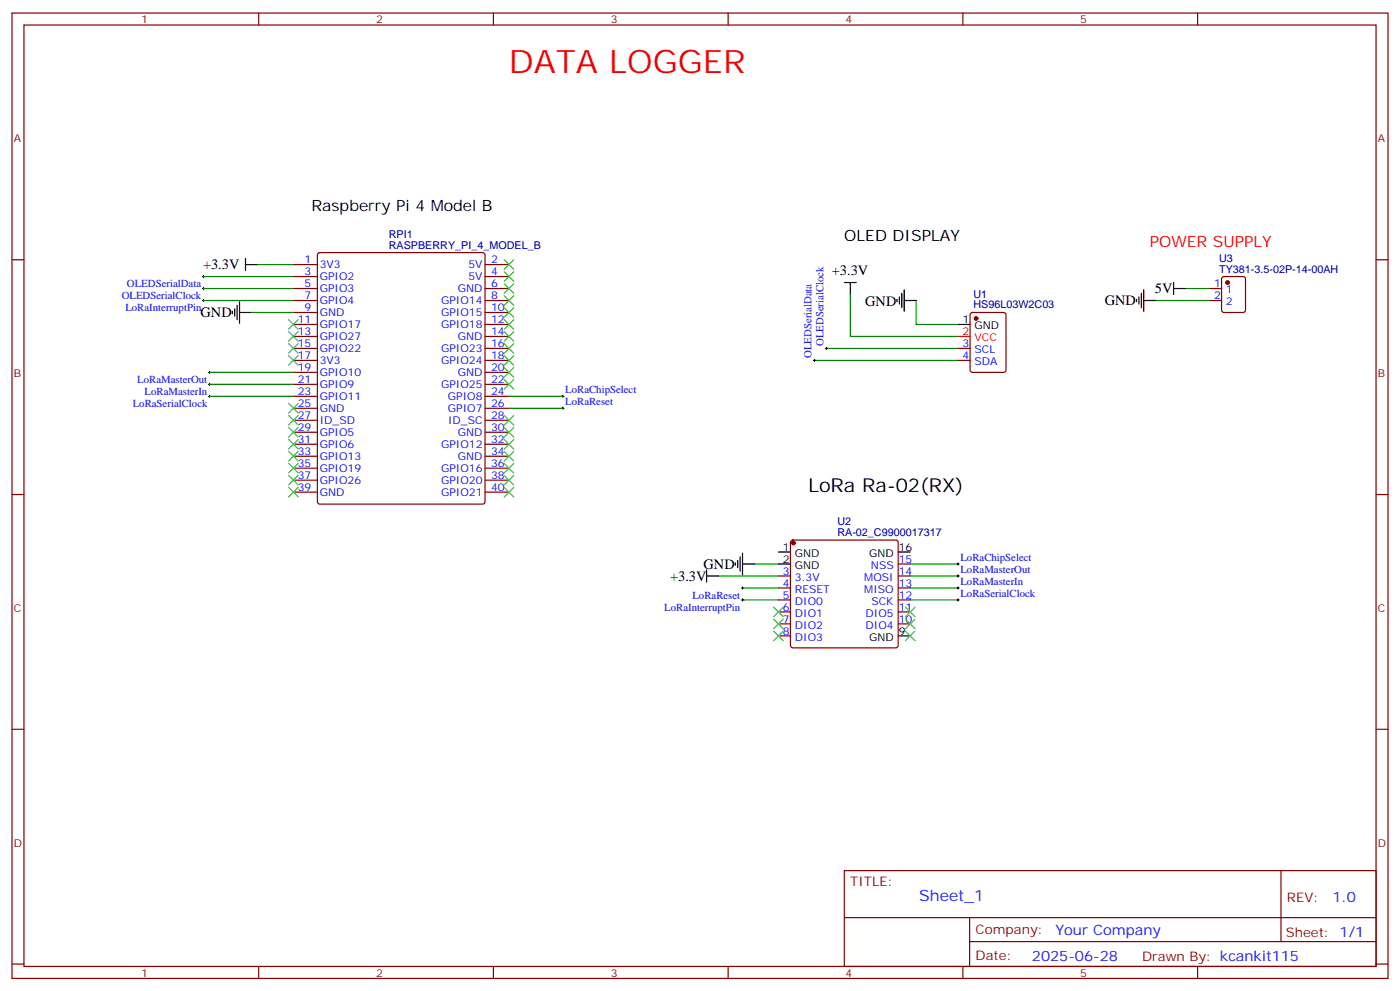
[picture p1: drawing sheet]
<svg xmlns="http://www.w3.org/2000/svg" width="412mm" height="292mm" viewBox="0 0 412 292" stroke-linecap="round" stroke-linejoin="round" font-family="sans-serif">
<g fill="none" stroke="#870000" stroke-width=".35">
<path d="M3.5 3.8h405.4v284.4h-405.4zM7.1 7.4h398.2v277.3h-398.2zM76.2 3.8v3.6M145.3 3.8v3.6M214.5 3.8v3.6M283.6 3.8v3.6M352.8 3.8v3.6M3.5 76.5h3.6M86.4 77.9h7.1M93.7 74.6l.5-.2h48l.6 .4 .1 73-.5 .6-48.2 .1-.7-.5v-72.9zM142.9 77.9h7M405.3 76.5h3.6"/>
<path d="M86.4 99.1h7.1M86.4 95.6h7.1M86.4 92h7.1M86.4 88.5h7.1M86.4 85h7.1M86.4 81.5h7.1M142.9 99.1h7M142.9 95.6h7M142.9 92h7M142.9 88.5h7M142.9 85h7M142.9 81.5h7"/>
<path d="M286 92.2l.5-.2h9.1l.7 .5v16.5l-.4 .6-9.4 .1-.7-.5v-16.5zM356.3 88.5h3.5M356.3 85h3.5M360.1 81.7l.4-.2h5.7l.6 .4 .1 9.4-.5 .7h-5.9l-.6-.4-.1-9.4zM86.4 116.7h7.1M86.4 113.2h7.1M86.4 109.7h7.1M86.4 106.2h7.1M86.4 102.6h7.1M142.9 116.7h7M142.9 113.2h7M142.9 109.7h7"/>
<path d="M142.9 106.2h7M142.9 102.6h7M282.2 106.2h3.6M282.2 102.6h3.6M86.4 137.9h7.1M86.4 134.4h7.1M86.4 130.8h7.1M86.4 127.3h7.1M86.4 123.8h7.1M86.4 120.3h7.1M142.9 137.9h7M142.9 134.4h7"/>
<path d="M142.9 130.8h7M142.9 127.3h7M142.9 123.8h7M142.9 120.3h7M3.5 145.7h3.6M86.4 145h7.1M86.4 141.4h7.1M142.9 145h7M142.9 141.4h7M233.1 159.3l.4-.2h30.4l.5 .2 .2 .5v30.3l-.3 .5-.4 .2h-30.4l-.5-.2-.2-.5v-30.3zM405.3 145.7h3.6M229.3 169.7h3.5"/>
<path d="M229.3 173.2h3.5M229.3 176.7h3.5M264.6 166.1h3.5M264.6 169.7h3.5M264.6 173.2h3.5M264.6 176.7h3.5M229.3 180.2h3.5M229.3 183.8h3.5M229.3 187.3h3.5M264.6 180.2h3.5M264.6 183.8h3.5M3.5 214.8h3.6"/>
<path d="M405.3 214.8h3.6M248.7 256.4h156.6v28.3h-156.6zM377.3 256.5v20.8M248.7 270.3h156.5M285.6 277.3h119.6M285.6 270.3v14.1M3.5 284h3.6M76.2 284.7v3.5M145.3 284.7v3.5M214.5 284.7v3.5M283.6 284.7v3.5M352.8 284.7v3.5"/>
<path d="M405.3 284h3.6"/>
</g>
<g fill="none" stroke="#008700" stroke-width=".35">
<path d="M75.8 77.9h10.6M60 88.5h26.4M60 85h26.4M60 81.5h26.4M74.1 92h12.3M250.5 86.7v12.4h31.7M269.9 88.5v7.1h12.3M340.4 88.5h15.9M349.2 85h7.1M61.7 109.7h24.7M61.7 113.2h24.7M61.7 116.7h24.7"/>
<path d="M149.9 116.7h15.9M239.9 106.2h42.3M243.4 102.6h38.8M149.9 120.3h15.9M211.7 169.7h17.6M218.7 176.7h10.6M218.7 173.2h10.6M222.2 166.1h7.1M268.1 176.7h14.1M268.1 173.2h14.1M268.1 169.7h14.1M268.1 166.1h14.1"/>
</g>
<g fill="none" stroke="#000" stroke-width=".29">
<path d="M59.6 88.5h.7M59.6 81.5h.7M59.6 85h.7M60 81.1v.7M60 84.6v.7M60 88.2v.7M61.4 116.7h.7M61.4 109.7h.7M61.4 113.2h.7M61.7 109.3v.7M61.7 112.9v.7M61.7 116.4v.7"/>
<path d="M165.5 116.7h.7M165.8 116.4v.7M165.8 119.9v.7M239.5 106.2h.7M239.9 105.8v.7M243.1 102.6h.7M243.4 102.3v.7M165.5 120.3h.7M218.4 176.7h.7M218.4 173.2h.7M218.7 172.8v.7M218.7 176.4v.7"/>
<path d="M281.9 176.7h.7M281.9 173.2h.7M281.9 169.7h.7M281.9 166.1h.7M282.2 165.8v.7M282.2 169.3v.7M282.2 172.8v.7M282.2 176.4v.7"/>
</g>
<g fill="none" stroke="#000" stroke-width=".35">
<path d="M72.3 77.9h3.5M72.3 76.2v3.5M68.4 91.7v.7M69.1 91v2.1M69.8 89.9v4.3M70.6 92h3.5M70.6 88.9v6.3M248.7 83.2h3.5M250.5 83.2v3.5M264.2 88.2v.7M264.9 87.5v2.1M265.6 86.4v4.2"/>
<path d="M266.3 88.5h3.6M266.3 85.3v6.4M282.2 95.6h3.6M334.8 88.2v.7M335.5 87.5v2.1M336.2 86.4v4.2M336.9 88.5h3.5M336.9 85.3v6.4M345.7 85h3.5M345.7 83.2v3.5M208.1 169.7h3.6M208.1 167.9v3.5"/>
<path d="M216.6 165.8v.7M217.3 165.1v2.1M218 164v4.2M218.7 166.1h3.5M218.7 162.9v6.4M229.3 166.1h3.5M229.3 162.6h3.5M264.6 162.6h3.5M264.6 187.3h3.5"/>
</g>
<g fill="#870000" stroke="#870000" stroke-width=".35">
<circle cx="233.7" cy="159.9" r=".53"/>
<circle cx="287.5" cy="93.8" r=".53"/>
<circle cx="361.6" cy="83.2" r=".53"/>
</g>
<path d="M282.2 99.1h3.6" fill="none" stroke="#f00" stroke-width=".35"/>
<g fill="none" stroke="#3c3" stroke-width=".35">
<path d="M148.5 76.5l2.8 2.8M151.3 76.5l-2.8 2.8M85 97.7l2.8 2.8M85 94.2l2.8 2.8M87.8 97.7l-2.8 2.8M87.8 94.2l-2.8 2.8M148.5 80l2.8 2.9M148.5 83.6l2.8 2.8M148.5 87.1l2.8 2.8M148.5 90.6l2.8 2.9M148.5 94.2l2.8 2.8M148.5 97.7l2.8 2.8"/>
<path d="M151.3 80l-2.8 2.9M151.3 83.6l-2.8 2.8M151.3 87.1l-2.8 2.8M151.3 90.6l-2.8 2.9M151.3 94.2l-2.8 2.8M151.3 97.7l-2.8 2.8M85 118.9l2.8 2.8M85 104.7l2.8 2.9M85 101.2l2.8 2.8M87.8 118.9l-2.8 2.8M87.8 104.7l-2.8 2.9M87.8 101.2l-2.8 2.8"/>
<path d="M148.5 101.2l2.8 2.8M148.5 104.7l2.8 2.9M148.5 108.3l2.8 2.8M148.5 111.8l2.8 2.8M151.3 101.2l-2.8 2.8M151.3 104.7l-2.8 2.9M151.3 108.3l-2.8 2.8M151.3 111.8l-2.8 2.8M85 136.5l2.8 2.8M85 133l2.8 2.8M85 129.4l2.8 2.9M85 125.9l2.8 2.8"/>
<path d="M85 122.4l2.8 2.8M87.8 136.5l-2.8 2.8M87.8 133l-2.8 2.8M87.8 129.4l-2.8 2.9M87.8 125.9l-2.8 2.8M87.8 122.4l-2.8 2.8M148.5 122.4l2.8 2.8M148.5 125.9l2.8 2.8M148.5 129.4l2.8 2.9M148.5 133l2.8 2.8M148.5 136.5l2.8 2.8M151.3 122.4l-2.8 2.8"/>
<path d="M151.3 125.9l-2.8 2.8M151.3 129.4l-2.8 2.9M151.3 133l-2.8 2.8M151.3 136.5l-2.8 2.8M85 143.5l2.8 2.9M85 140l2.8 2.8M87.8 140l-2.8 2.8M87.8 143.5l-2.8 2.9M148.5 140l2.8 2.8M148.5 143.5l2.8 2.9M151.3 140l-2.8 2.8M151.3 143.5l-2.8 2.9"/>
<path d="M227.9 178.8l2.8 2.8M230.7 178.8l-2.8 2.8M266.7 178.8l2.8 2.8M269.5 178.8l-2.8 2.8M227.9 182.4l2.8 2.8M227.9 185.9l2.8 2.8M230.7 182.4l-2.8 2.8M230.7 185.9l-2.8 2.8M266.7 182.4l2.8 2.8M266.7 185.9l2.8 2.8M269.5 182.4l-2.8 2.8M269.5 185.9l-2.8 2.8"/>
</g>
<text font-size="9.5" fill="#f00" x="149.9" y="21.5">DATA LOGGER</text>
<text font-size="5.6" x="238.1" y="145">LoRa Ra-02(RX)</text>
<g font-size="4.6">
<text x="91.7" y="62.1">Raspberry Pi 4 Model B</text>
<text x="248.7" y="70.9">OLED DISPLAY</text>
</g>
<text font-size="4.6" fill="#f00" x="338.7" y="72.6">POWER SUPPLY</text>
<text font-size="4.6" fill="#00f" x="270.8" y="265.5">Sheet_1</text>
<g font-size="4.2">
<text x="59.8" y="79.3">+3.3V</text>
<text x="245" y="81.1">+3.3V</text>
<text x="254.9" y="90">GND</text>
<text x="325.4" y="89.9">GND</text>
<text x="340.2" y="86.4">5V</text>
<text x="59.1" y="93.5">GND</text>
<text x="207.3" y="167.6">GND</text>
<text x="197.4" y="171.1">+3.3V</text>
</g>
<g font-size="4.2" fill="#00f">
<text x="392.5" y="265.7">1.0</text>
<text x="310.9" y="275.3">Your Company</text>
<text x="304" y="283.1">2025-06-28</text>
</g>
<g font-size="3.9" fill="#800">
<text x="250.5" y="261">TITLE:</text>
<text x="379.1" y="265.7">REV:</text>
<text x="287.4" y="275.2">Company:</text>
<text x="378.7" y="275.8">Sheet: 1/1</text>
<text x="287.4" y="282.9">Date:</text>
<text x="336.4" y="283">Drawn By: kcankit115</text>
</g>
<g font-size="3.2" fill="#800">
<text x="41.6" y="6.8">1</text>
<text x="110.8" y="6.8">2</text>
<text x="179.9" y="6.8">3</text>
<text x="249.1" y="6.8">4</text>
<text x="318.2" y="6.8">5</text>
<text x="4.1" y="41.9">A</text>
<text x="405.9" y="41.9">A</text>
<text x="4.1" y="111.1">B</text>
<text x="405.9" y="111.1">B</text>
<text x="4.1" y="180.2">C</text>
<text x="405.9" y="180.2">C</text>
<text x="4.1" y="249.4">D</text>
<text x="405.9" y="249.4">D</text>
<text x="41.6" y="287.7">1</text>
<text x="110.8" y="287.7">2</text>
<text x="179.9" y="287.7">3</text>
<text x="249.1" y="287.7">4</text>
<text x="318.2" y="287.7">5</text>
</g>
<g font-size="3.2" fill="#000080">
<text x="114.5" y="70.2">RPI1</text>
<text x="114.5" y="73.3">RASPBERRY_PI_4_MODEL_B</text>
<text x="359.1" y="77.2">U3</text>
<text x="359.1" y="80.3">TY381-3.5-02P-14-00AH</text>
<text x="286.7" y="87.7">U1</text>
<text x="286.7" y="90.8">HS96L03W2C03</text>
<text x="246.7" y="154.8">U2</text>
<text x="246.7" y="157.8">RA-02_C9900017317</text>
</g>
<g font-size="3.2" fill="#00f">
<text x="89.7" y="77.6">1</text>
<text x="144.6" y="77.6">2</text>
<text x="89.7" y="81.1">3</text>
<text x="94.2" y="79">3V3</text>
<text x="94.2" y="82.5">GPIO2</text>
<text x="138" y="79">5V</text>
<text x="138" y="82.5">5V</text>
<text x="144.6" y="81.1">4</text>
<text x="35.9" y="88.1">OLEDSerialClock</text>
<text x="37.4" y="84.6">OLEDSerialData</text>
<text x="89.7" y="88.2">7</text>
<text x="89.7" y="84.6">5</text>
<text x="94.2" y="89.6">GPIO4</text>
<text x="94.2" y="86">GPIO3</text>
<text x="129.9" y="89.6">GPIO14</text>
<text x="134.9" y="86">GND</text>
<text x="144.6" y="88.2">8</text>
<text x="144.6" y="84.6">6</text>
<text x="357.6" y="84.6">1</text>
<text x="357.6" y="88.2">2</text>
<text x="361.1" y="86.4">1</text>
<text x="361.1" y="89.9">2</text>
<text x="36.9" y="91.7">LoRaInterruptPin</text>
<text x="87.7" y="95.2">11</text>
<text x="89.7" y="91.7">9</text>
<text x="94.2" y="93.1">GND</text>
<text x="129.9" y="93.1">GPIO15</text>
<text x="144.6" y="95.2">12</text>
<text x="144.6" y="91.7">10</text>
<text x="87.7" y="98.7">13</text>
<text x="94.2" y="100.2">GPIO27</text>
<text x="94.2" y="96.6">GPIO17</text>
<text x="129.9" y="96.6">GPIO18</text>
<text x="134.9" y="100.2">GND</text>
<text x="144.6" y="98.7">14</text>
<text x="242.5" y="101.9" transform="rotate(-90 242.5 101.9)">OLEDSerialClock</text>
<text x="87.7" y="105.8">17</text>
<text x="87.7" y="102.3">15</text>
<text x="94.2" y="107.2">3V3</text>
<text x="94.2" y="103.7">GPIO22</text>
<text x="129.9" y="107.2">GPIO24</text>
<text x="129.9" y="103.7">GPIO23</text>
<text x="144.6" y="105.8">18</text>
<text x="144.6" y="102.3">16</text>
<text x="239" y="105.4" transform="rotate(-90 239 105.4)">OLEDSerialData</text>
<text x="283.6" y="102.3">3</text>
<text x="283.6" y="105.8">4</text>
<text x="287.1" y="104">SCL</text>
<text x="287.1" y="107.6">SDA</text>
<text x="40.4" y="112.8">LoRaMasterOut</text>
<text x="87.7" y="112.9">21</text>
<text x="87.7" y="109.3">19</text>
<text x="94.2" y="110.7">GPIO10</text>
<text x="134.9" y="110.7">GND</text>
<text x="144.6" y="112.9">22</text>
<text x="144.6" y="109.3">20</text>
<text x="39.1" y="119.8">LoRaSerialClock</text>
<text x="42.6" y="116.3">LoRaMasterIn</text>
<text x="87.7" y="119.9">25</text>
<text x="87.7" y="116.4">23</text>
<text x="94.2" y="117.8">GPIO11</text>
<text x="94.2" y="114.3">GPIO9</text>
<text x="129.9" y="114.3">GPIO25</text>
<text x="131.9" y="117.8">GPIO8</text>
<text x="144.6" y="119.9">26</text>
<text x="144.6" y="116.4">24</text>
<text x="166.5" y="119.3">LoRaReset</text>
<text x="166.5" y="115.9">LoRaChipSelect</text>
<text x="87.7" y="123.4">27</text>
<text x="94.2" y="124.8">ID_SD</text>
<text x="94.2" y="121.3">GND</text>
<text x="131.9" y="121.3">GPIO7</text>
<text x="132" y="124.8">ID_SC</text>
<text x="144.6" y="123.4">28</text>
<text x="87.7" y="130.5">31</text>
<text x="87.7" y="127">29</text>
<text x="94.2" y="131.9">GPIO6</text>
<text x="94.2" y="128.4">GPIO5</text>
<text x="129.9" y="131.9">GPIO12</text>
<text x="134.9" y="128.4">GND</text>
<text x="144.6" y="130.5">32</text>
<text x="144.6" y="127">30</text>
<text x="87.7" y="137.5">35</text>
<text x="87.7" y="134">33</text>
<text x="94.2" y="135.4">GPIO13</text>
<text x="134.9" y="135.4">GND</text>
<text x="144.6" y="137.5">36</text>
<text x="144.6" y="134">34</text>
<text x="87.7" y="141.1">37</text>
<text x="94.2" y="142.5">GPIO26</text>
<text x="94.2" y="139">GPIO19</text>
<text x="129.9" y="142.5">GPIO20</text>
<text x="129.9" y="139">GPIO16</text>
<text x="144.6" y="141.1">38</text>
<text x="87.7" y="144.6">39</text>
<text x="94.2" y="146">GND</text>
<text x="129.9" y="146">GPIO21</text>
<text x="144.6" y="144.6">40</text>
<text x="256.6" y="167.5">NSS</text>
<text x="264.8" y="165.8">15</text>
<text x="282.9" y="165.2">LoRaChipSelect</text>
<text x="230.6" y="172.8">4</text>
<text x="230.6" y="169.3">3</text>
<text x="234.1" y="171.1">3.3V</text>
<text x="254.6" y="171.1">MOSI</text>
<text x="264.8" y="169.3">14</text>
<text x="264.8" y="172.8">13</text>
<text x="282.9" y="172.3">LoRaMasterIn</text>
<text x="282.9" y="168.8">LoRaMasterOut</text>
<text x="195.7" y="179.8">LoRaInterruptPin</text>
<text x="204" y="176.3">LoRaReset</text>
<text x="230.6" y="179.9">6</text>
<text x="230.6" y="176.4">5</text>
<text x="234.1" y="178.1">DIO0</text>
<text x="234.1" y="174.6">RESET</text>
<text x="254.6" y="174.6">MISO</text>
<text x="256.7" y="178.1">SCK</text>
<text x="264.8" y="176.4">12</text>
<text x="264.8" y="179.9">11</text>
<text x="282.9" y="175.8">LoRaSerialClock</text>
<text x="230.6" y="183.4">7</text>
<text x="234.1" y="185.2">DIO2</text>
<text x="234.1" y="181.6">DIO1</text>
<text x="255" y="181.6">DIO5</text>
<text x="255" y="185.2">DIO4</text>
<text x="264.8" y="183.4">10</text>
<text x="230.6" y="186.9">8</text>
<text x="234.1" y="188.7">DIO3</text>
</g>
<g font-size="3.2">
<text x="283.6" y="95.2">1</text>
<text x="287.1" y="97">GND</text>
<text x="230.6" y="165.8">2</text>
<text x="230.6" y="162.2">1</text>
<text x="234.1" y="167.5">GND</text>
<text x="234.1" y="164">GND</text>
<text x="256" y="164">GND</text>
<text x="264.8" y="162.2">16</text>
<text x="256" y="188.7">GND</text>
<text x="264.8" y="186.9">9</text>
</g>
<g font-size="3.2" fill="#f00">
<text x="283.6" y="98.7">2</text>
<text x="287.1" y="100.5">VCC</text>
</g>
</svg>
